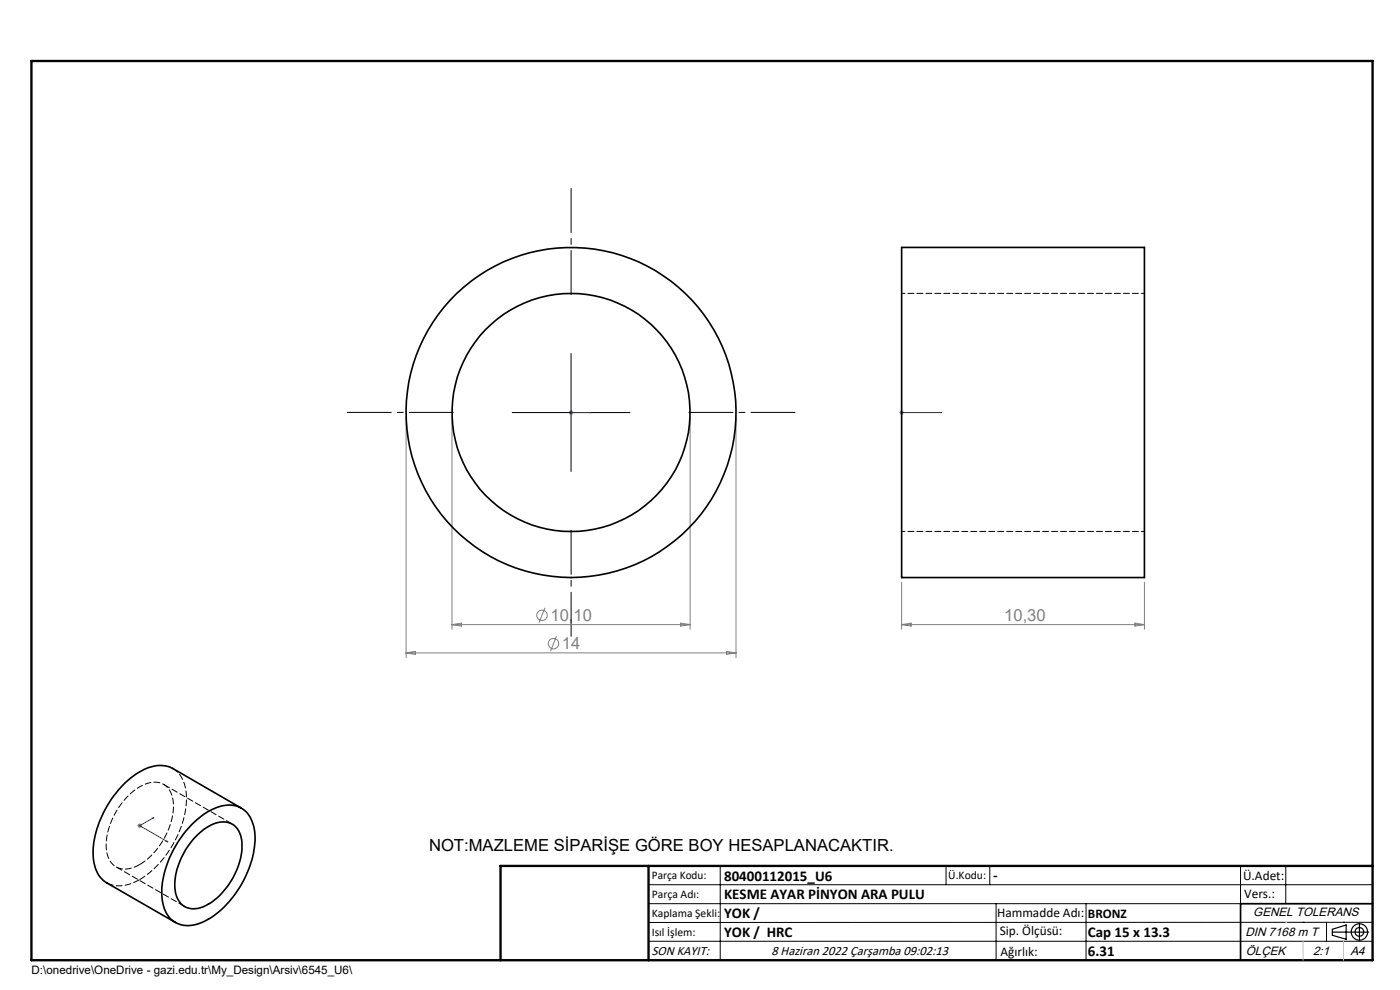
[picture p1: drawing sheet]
<svg xmlns="http://www.w3.org/2000/svg" width="297mm" height="210mm" viewBox="0 0 297 210" stroke-linecap="round" stroke-linejoin="round" font-family="sans-serif">
<g fill="none" stroke="#808080" stroke-width=".21">
<path d="M86.1 88.5v51M95.9 88.5v45M120.6 87.5h1M120.8 87.2l.7 .7M121.1 87v1M121.5 87.2l-.7 .7M146.4 88.5v45M156.1 88.5v51M190.8 87.5h1M190.9 87.2l.7 .7M191.3 87v1M191.6 87.2l-.7 .7"/>
<path d="M86.1 138.5h70M86.1 138.5l2-.3v.6zM95.9 132.5h50.5M95.9 132.5l2-.3v.6zM115.6 128.9l-1.3 3.2M118 135l-1.2 3.1M144.4 132.2l2 .3-2 .3zM154.1 138.2l2 .3-2 .3zM191.3 123.5v10M191.3 132.5h51.5M191.3 132.5l2-.3v.6zM240.8 132.2l2 .3-2 .3z"/>
<path d="M242.8 123.5v10M29.1 175.1h1M29.3 174.8l.7 .7M29.6 174.7v.9M30 174.8l-.7 .7"/>
<circle cx="115" cy="130.5" r="1.12"/>
<circle cx="117.4" cy="136.5" r="1.11"/>
</g>
<g fill="none" stroke="#000" stroke-width=".25">
<path d="M282.6 197.7h7.8M282.6 197.1l3-.9v3l-3-.8zM288.4 195.8v3.8M106.2 203.7h185"/>
<circle cx="288.4" cy="197.7" r="1.74"/>
<circle cx="288.4" cy="197.7" r=".93"/>
</g>
<path d="M121 87.5h.2zM121.1 87.5h.1M121.1 87.5h4.3M125.4 87.5h-.4h.4M191.2 87.5h.2zM191.3 87.5h.1M191.3 87.5h8.4M199.7 87.5h-.4h.4M32.3 173.6l.3-.2-.2 .2zM32.6 173.4l-3 1.7 6 3.5M35.2 178.5l.2-.1 .2 .2z" fill="none" stroke="#00f" stroke-width=".21"/>
<path d="M121.2 62.5v-22.5M96.2 87.5h-22.5M146.2 87.5h22.5M121.2 112.5v22.5" fill="none" stroke="#000" stroke-width=".21" stroke-dasharray="15.2 1.3 1.3 1.3" stroke-dashoffset="5.9"/>
<g fill="none" stroke="#000" stroke-width=".21">
<path d="M121.1 75v25M108.7 87.5h24.9M137.6 187.7h153.6M137.6 191.7h153.6M137.6 199.7h153.6M152.8 183.7v20M200.7 183.7v4M210 183.7v4M211.3 191.7v12M230.4 191.7v12M263.2 183.7v20M272.8 183.7v8"/>
<path d="M276.4 195.6h.1M281.4 195.6v4.1M285 195.6h.1M291.2 195.6l-153.6 .1"/>
</g>
<path d="M291.2 191.7h-28v12" fill="none" stroke="#000" stroke-width=".35"/>
<path d="M6.7 12.9h284.5v190.8h-284.5zM137.6 183.7v20M291.2 183.7h-185v20" fill="none" stroke="#000" stroke-width=".5"/>
<path d="M276.4 199.7v4M285 199.7v4" fill="none" stroke="#c0c0c0" stroke-width=".21"/>
<path d="M272.8 195.6h.1" fill="none" stroke="#c0c0c0" stroke-width=".25"/>
<g fill="#00f">
<path d="M125 87.5h.4zM121 87.5h.2z"/>
<path d="M191.2 87.5h.2zM199.3 87.5h.4zM32.3 173.6h.1l.2-.2zM35.2 178.5l.4 .1-.2-.2z"/>
</g>
<g fill="none" stroke="#000" stroke-width=".35">
<path d="M191.3 52.5h51.5v70h-51.5zM40.6 174.9a12.2 12.2 0 0 1 8.2-4.1 5.3 5.3 0 0 1 5 4.5 18.2 18.2 0 0 1-2.9 12.9 17.2 17.2 0 0 1-9.4 7.9 5.3 5.3 0 0 1-7-4.6 18.6 18.6 0 0 1 3.3-12.9l1.3-1.9zM41.9 177.1a7.4 7.4 0 0 1 6.4-2.7 4.4 4.4 0 0 1 3 4.8 15.4 15.4 0 0 1-8 13.1 4 4 0 0 1-6.1-3.3 15.1 15.1 0 0 1 4.7-11.9zM51.2 171.4l-14.5-8.4a7.1 7.1 0 0 0-7.3 .9 21.8 21.8 0 0 0-9.6 17.5 6.7 6.7 0 0 0 2.8 5.9l14.6 8.4"/>
<circle cx="121.1" cy="87.5" r="35"/>
<circle cx="121.1" cy="87.5" r="25.2"/>
</g>
<path d="M242.8 62.2h-51.5M191.3 112.7h51.5" fill="none" stroke="#000" stroke-width=".21" stroke-dasharray="1.3 .6" stroke-dashoffset=".6"/>
<path d="M29.7 186.6a21.7 21.7 0 0 0 9.8-18 6.7 6.7 0 0 0-2.8-5.6" fill="none" stroke="#000" stroke-width=".21" stroke-dasharray="1.3 .6"/>
<path d="M49.3 174.8l-14.6-8.4M22.7 187.3a7 7 0 0 0 7-.7M24.6 183.9l14.6 8.4" fill="none" stroke="#000" stroke-width=".21" stroke-dasharray="1.3 .6" stroke-dashoffset="-.2"/>
<path d="M29.7 183.4a15.3 15.3 0 0 0 7-13.7 4 4 0 0 0-6.1-3.3 15.1 15.1 0 0 0-8 14.2 4 4 0 0 0 6.1 3.3l1-.5" fill="none" stroke="#000" stroke-width=".21" stroke-dasharray="1.3 .6" stroke-dashoffset="-.1"/>
<g font-size="3.5" fill="#808080">
<text x="116.8" y="131.7">10,10</text>
<text x="213" y="131.7">10,30</text>
<text x="119.2" y="137.7">14</text>
</g>
<text font-size="3.5" x="91" y="180.6">NOT:MAZLEME SİPARİŞE GÖRE BOY HESAPLANACAKTIR.</text>
<g font-size="3.2">
<text x="153.6" y="186.8">80400112015_U6</text>
<text x="153.6" y="190.8">KESME AYAR PİNYON ARA PULU</text>
<text x="210.7" y="186.6">-</text>
<text x="153.6" y="194.8">YOK /</text>
<text x="153.6" y="198.8">YOK / HRC</text>
<text x="230.8" y="198.7">Cap 15 x 13.3</text>
<text x="230.8" y="202.8">6.31</text>
</g>
<g font-size="2.8">
<text x="263.7" y="186.7">Ü.Adet:</text>
<text x="263.9" y="190.5">Vers.:</text>
<text x="211.5" y="194.5">Hammadde Adı:</text>
<text x="230.8" y="194.7">BRONZ</text>
<text x="138.3" y="202.6">SON KAYIT:</text>
<text x="163.6" y="202.6">8 Haziran 2022 Çarşamba 09:02:13</text>
<text x="212.1" y="198.4">Sip. Ölçüsü:</text>
<text x="212.2" y="202.7">Ağırlık:</text>
</g>
<g font-size="2.6">
<text x="265.9" y="194.4">GENEL TOLERANS</text>
<text x="264.2" y="198.5">DIN 7168 m T</text>
<text x="264.3" y="202.6">ÖLÇEK</text>
<text x="278.5" y="202.6">2:1</text>
<text x="286.5" y="202.6">A4</text>
</g>
<g font-size="2.5">
<text x="138.3" y="186.4">Parça Kodu:</text>
<text x="138.3" y="190.5">Parça Adı:</text>
<text x="201.2" y="186.5">Ü.Kodu:</text>
<text x="138.3" y="194.5">Kaplama Şekli:</text>
<text x="138.3" y="198.6">Isıl İşlem:</text>
<text x="6.7" y="206.7">D:\onedrive\OneDrive - gazi.edu.tr\My_Design\Arsiv\6545_U6\</text>
</g>
</svg>
